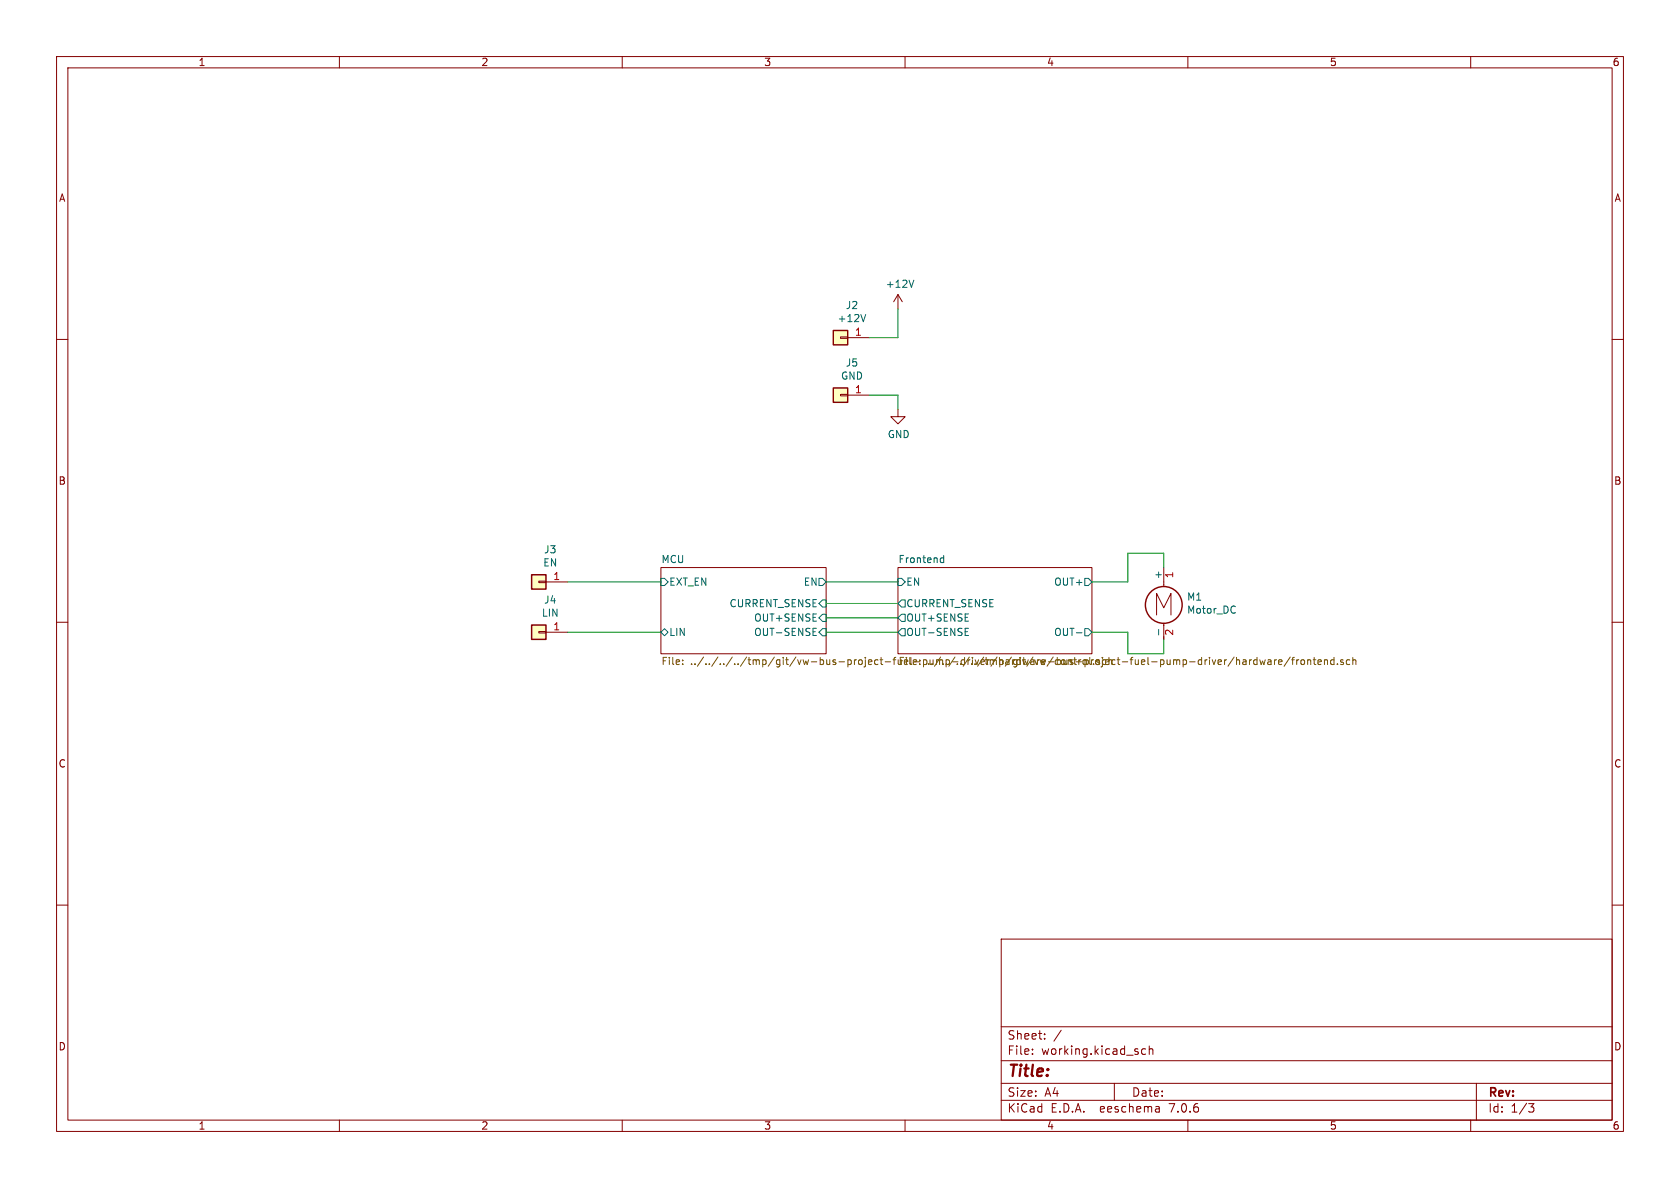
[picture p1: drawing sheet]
(kicad_sch (version 20230121) (generator eeschema)

 (paper "A4")

 (lib_symbols
  (symbol "Connector_Generic:Conn_01x01" (pin_names (offset 1.016) hide) (in_bom yes) (on_board yes)
   (property "Reference" "J" (at 0 2.54 0) (effects (font (size 1.27 1.27))))
   (property "Value" "Conn_01x01" (at 0 -2.54 0) (effects (font (size 1.27 1.27))))
   (property "Footprint" "" (at 0 0 0) (effects (font (size 1.27 1.27)) hide))
   (property "Datasheet" "~" (at 0 0 0) (effects (font (size 1.27 1.27)) hide))
   (symbol "Conn_01x01_1_1"
    (rectangle (start -1.27 0.127) (end 0 -0.127) (stroke (width 0.1524) (type default)) (fill (type none)))
    (rectangle (start -1.27 1.27) (end 1.27 -1.27) (stroke (width 0.254) (type default)) (fill (type background)))
    (pin passive line (at -5.08 0 0) (length 3.81) (name "Pin_1" (effects (font (size 1.27 1.27)))) (number "1" (effects (font (size 1.27 1.27)))))))
  (symbol "Motor:Motor_DC" (pin_names (offset 0)) (in_bom yes) (on_board yes)
   (property "Reference" "M" (at 2.54 2.54 0) (effects (font (size 1.27 1.27)) (justify left)))
   (property "Value" "Motor_DC" (at 2.54 -5.08 0) (effects (font (size 1.27 1.27)) (justify left top)))
   (property "Footprint" "" (at 0 -2.286 0) (effects (font (size 1.27 1.27)) hide))
   (property "Datasheet" "~" (at 0 -2.286 0) (effects (font (size 1.27 1.27)) hide))
   (symbol "Motor_DC_0_0"
    (polyline (pts (xy -1.27 -3.302) (xy -1.27 0.508) (xy 0 -2.032) (xy 1.27 0.508) (xy 1.27 -3.302)) (stroke (width 0) (type default)) (fill (type none))))
   (symbol "Motor_DC_0_1"
    (circle (center 0 -1.524) (radius 3.2512) (stroke (width 0.254) (type default)) (fill (type none)))
    (polyline (pts (xy 0 -7.62) (xy 0 -7.112)) (stroke (width 0) (type default)) (fill (type none)))
    (polyline (pts (xy 0 -4.7752) (xy 0 -5.1816)) (stroke (width 0) (type default)) (fill (type none)))
    (polyline (pts (xy 0 1.7272) (xy 0 2.0828)) (stroke (width 0) (type default)) (fill (type none)))
    (polyline (pts (xy 0 2.032) (xy 0 2.54)) (stroke (width 0) (type default)) (fill (type none))))
   (symbol "Motor_DC_1_1"
    (pin passive line (at 0 5.08 270) (length 2.54) (name "+" (effects (font (size 1.27 1.27)))) (number "1" (effects (font (size 1.27 1.27)))))
    (pin passive line (at 0 -7.62 90) (length 2.54) (name "-" (effects (font (size 1.27 1.27)))) (number "2" (effects (font (size 1.27 1.27)))))))
  (symbol "power:+12V" (power) (pin_names (offset 0)) (in_bom yes) (on_board yes)
   (property "Reference" "#PWR" (at 0 -3.81 0) (effects (font (size 1.27 1.27)) hide))
   (property "Value" "+12V" (at 0 3.556 0) (effects (font (size 1.27 1.27))))
   (property "Footprint" "" (at 0 0 0) (effects (font (size 1.27 1.27)) hide))
   (property "Datasheet" "" (at 0 0 0) (effects (font (size 1.27 1.27)) hide))
   (symbol "+12V_0_1"
    (polyline (pts (xy -0.762 1.27) (xy 0 2.54)) (stroke (width 0) (type default)) (fill (type none)))
    (polyline (pts (xy 0 0) (xy 0 2.54)) (stroke (width 0) (type default)) (fill (type none)))
    (polyline (pts (xy 0 2.54) (xy 0.762 1.27)) (stroke (width 0) (type default)) (fill (type none))))
   (symbol "+12V_1_1"
    (pin power_in line (at 0 0 90) (length 0) hide (name "+12V" (effects (font (size 1.27 1.27)))) (number "1" (effects (font (size 1.27 1.27)))))))
  (symbol "power:GND" (power) (pin_names (offset 0)) (in_bom yes) (on_board yes)
   (property "Reference" "#PWR" (at 0 -6.35 0) (effects (font (size 1.27 1.27)) hide))
   (property "Value" "GND" (at 0 -3.81 0) (effects (font (size 1.27 1.27))))
   (property "Footprint" "" (at 0 0 0) (effects (font (size 1.27 1.27)) hide))
   (property "Datasheet" "" (at 0 0 0) (effects (font (size 1.27 1.27)) hide))
   (symbol "GND_0_1"
    (polyline (pts (xy 0 0) (xy 0 -1.27) (xy 1.27 -1.27) (xy 0 -2.54) (xy -1.27 -1.27) (xy 0 -1.27)) (stroke (width 0) (type default)) (fill (type none))))
   (symbol "GND_1_1"
    (pin power_in line (at 0 0 270) (length 0) hide (name "GND" (effects (font (size 1.27 1.27)))) (number "1" (effects (font (size 1.27 1.27))))))))


 (wire (pts (xy 158.75 69.85) (xy 158.75 72.39)) (stroke (width 0) (type default)))
 (wire (pts (xy 158.75 106.68) (xy 146.05 106.68)) (stroke (width 0) (type default)))
 (wire (pts (xy 100.33 111.76) (xy 116.84 111.76)) (stroke (width 0) (type default)))
 (wire (pts (xy 146.05 109.22) (xy 158.75 109.22)) (stroke (width 0) (type default)))
 (wire (pts (xy 205.74 97.79) (xy 205.74 100.33)) (stroke (width 0) (type default)))
 (wire (pts (xy 193.04 111.76) (xy 199.39 111.76)) (stroke (width 0) (type default)))
 (wire (pts (xy 193.04 102.87) (xy 199.39 102.87)) (stroke (width 0) (type default)))
 (wire (pts (xy 158.75 111.76) (xy 146.05 111.76)) (stroke (width 0) (type default)))
 (wire (pts (xy 205.74 115.57) (xy 205.74 113.03)) (stroke (width 0) (type default)))
 (wire (pts (xy 158.75 59.69) (xy 158.75 54.61)) (stroke (width 0) (type default)))
 (wire (pts (xy 153.67 69.85) (xy 158.75 69.85)) (stroke (width 0) (type default)))
 (wire (pts (xy 100.33 102.87) (xy 116.84 102.87)) (stroke (width 0) (type default)))
 (wire (pts (xy 146.05 102.87) (xy 158.75 102.87)) (stroke (width 0) (type default)))
 (wire (pts (xy 199.39 97.79) (xy 205.74 97.79)) (stroke (width 0) (type default)))
 (wire (pts (xy 199.39 102.87) (xy 199.39 97.79)) (stroke (width 0) (type default)))
 (wire (pts (xy 199.39 111.76) (xy 199.39 115.57)) (stroke (width 0) (type default)))
 (wire (pts (xy 199.39 115.57) (xy 205.74 115.57)) (stroke (width 0) (type default)))
 (wire (pts (xy 153.67 59.69) (xy 158.75 59.69)) (stroke (width 0) (type default)))

 (symbol (lib_id "power:GND") (at 158.75 72.39 0) (unit 1) (in_bom yes) (on_board yes) (dnp no)
  (property "Reference" "#PWR021" (at 158.75 78.74 0) (effects (font (size 1.27 1.27)) hide))
  (property "Value" "GND" (at 158.877 76.7842 0) (effects (font (size 1.27 1.27))))
  (property "Footprint" "" (at 158.75 72.39 0) (effects (font (size 1.27 1.27)) hide))
  (property "Datasheet" "" (at 158.75 72.39 0) (effects (font (size 1.27 1.27)) hide)) (pin "1")
  (instances (project "fuel_pump_controller" (path "" (reference "#PWR021") (unit 1)))))

 (symbol (lib_id "power:+12V") (at 158.75 54.61 0) (unit 1) (in_bom yes) (on_board yes) (dnp no)
  (property "Reference" "#PWR020" (at 158.75 58.42 0) (effects (font (size 1.27 1.27)) hide))
  (property "Value" "+12V" (at 159.131 50.2158 0) (effects (font (size 1.27 1.27))))
  (property "Footprint" "" (at 158.75 54.61 0) (effects (font (size 1.27 1.27)) hide))
  (property "Datasheet" "" (at 158.75 54.61 0) (effects (font (size 1.27 1.27)) hide)) (pin "1")
  (instances (project "fuel_pump_controller" (path "" (reference "#PWR020") (unit 1)))))

 (symbol (lib_id "Connector_Generic:Conn_01x01") (at 148.59 59.69 180) (unit 1) (in_bom yes) (on_board yes) (dnp no)
  (property "Reference" "J2" (at 150.622 53.975 0) (effects (font (size 1.27 1.27))))
  (property "Value" "+12V" (at 150.622 56.2864 0) (effects (font (size 1.27 1.27))))
  (property "Footprint" "Wire_Pads:SolderWirePad_single_SMD_5x10mm" (at 148.59 59.69 0) (effects (font (size 1.27 1.27)) hide))
  (property "Datasheet" "~" (at 148.59 59.69 0) (effects (font (size 1.27 1.27)) hide)) (pin "1")
  (instances (project "fuel_pump_controller" (path "" (reference "J2") (unit 1)))))

 (symbol (lib_id "Connector_Generic:Conn_01x01") (at 95.25 111.76 180) (unit 1) (in_bom yes) (on_board yes) (dnp no)
  (property "Reference" "J4" (at 97.282 106.045 0) (effects (font (size 1.27 1.27))))
  (property "Value" "LIN" (at 97.282 108.3564 0) (effects (font (size 1.27 1.27))))
  (property "Footprint" "Wire_Pads:SolderWirePad_single_SMD_5x10mm" (at 95.25 111.76 0) (effects (font (size 1.27 1.27)) hide))
  (property "Datasheet" "~" (at 95.25 111.76 0) (effects (font (size 1.27 1.27)) hide)) (pin "1")
  (instances (project "fuel_pump_controller" (path "" (reference "J4") (unit 1)))))

 (symbol (lib_id "Connector_Generic:Conn_01x01") (at 148.59 69.85 180) (unit 1) (in_bom yes) (on_board yes) (dnp no)
  (property "Reference" "J5" (at 150.622 64.135 0) (effects (font (size 1.27 1.27))))
  (property "Value" "GND" (at 150.622 66.4464 0) (effects (font (size 1.27 1.27))))
  (property "Footprint" "Wire_Pads:SolderWirePad_single_SMD_5x10mm" (at 148.59 69.85 0) (effects (font (size 1.27 1.27)) hide))
  (property "Datasheet" "~" (at 148.59 69.85 0) (effects (font (size 1.27 1.27)) hide)) (pin "1")
  (instances (project "fuel_pump_controller" (path "" (reference "J5") (unit 1)))))

 (symbol (lib_id "Connector_Generic:Conn_01x01") (at 95.25 102.87 180) (unit 1) (in_bom yes) (on_board yes) (dnp no)
  (property "Reference" "J3" (at 97.282 97.155 0) (effects (font (size 1.27 1.27))))
  (property "Value" "EN" (at 97.282 99.4664 0) (effects (font (size 1.27 1.27))))
  (property "Footprint" "Wire_Pads:SolderWirePad_single_SMD_5x10mm" (at 95.25 102.87 0) (effects (font (size 1.27 1.27)) hide))
  (property "Datasheet" "~" (at 95.25 102.87 0) (effects (font (size 1.27 1.27)) hide)) (pin "1")
  (instances (project "fuel_pump_controller" (path "" (reference "J3") (unit 1)))))

 (symbol (lib_id "Motor:Motor_DC") (at 205.74 105.41 0) (unit 1) (in_bom yes) (on_board yes) (dnp no)
  (property "Reference" "M?" (at 209.7532 105.5116 0) (effects (font (size 1.27 1.27)) (justify left)))
  (property "Value" "Motor_DC" (at 209.7532 107.823 0) (effects (font (size 1.27 1.27)) (justify left)))
  (property "Footprint" "Project:fuel_pump" (at 205.74 107.696 0) (effects (font (size 1.27 1.27)) hide))
  (property "Datasheet" "~" (at 205.74 107.696 0) (effects (font (size 1.27 1.27)) hide)) (pin "1") (pin "2")
  (instances (project "fuel_pump_controller" (path "" (reference "M?") (unit 1)) (path "" (reference "M1") (unit 1)))))

 (sheet (at 158.75 100.33) (size 34.29 15.24) (fields_autoplaced) (stroke (width 0) (type solid)) (fill (color 0 0 0 0.0000))
  (property "Sheetname" "Frontend" (at 158.75 99.6184 0) (effects (font (size 1.27 1.27)) (justify left bottom)))
  (property "Sheetfile" "../../../../tmp/git/vw-bus-project-fuel-pump-driver/hardware/frontend.sch" (at 158.75 116.1546 0) (effects (font (size 1.27 1.27)) (justify left top))) (pin "OUT+SENSE" output (at 158.75 109.22 180) (effects (font (size 1.27 1.27)) (justify left))) (pin "OUT-SENSE" output (at 158.75 111.76 180) (effects (font (size 1.27 1.27)) (justify left))) (pin "EN" input (at 158.75 102.87 180) (effects (font (size 1.27 1.27)) (justify left))) (pin "CURRENT_SENSE" output (at 158.75 106.68 180) (effects (font (size 1.27 1.27)) (justify left))) (pin "OUT+" output (at 193.04 102.87 0) (effects (font (size 1.27 1.27)) (justify right))) (pin "OUT-" output (at 193.04 111.76 0) (effects (font (size 1.27 1.27)) (justify right)))
  (instances (project "fuel_pump_controller" (path "" (page "3")))))

 (sheet (at 116.84 100.33) (size 29.21 15.24) (fields_autoplaced) (stroke (width 0) (type solid)) (fill (color 0 0 0 0.0000))
  (property "Sheetname" "MCU" (at 116.84 99.6184 0) (effects (font (size 1.27 1.27)) (justify left bottom)))
  (property "Sheetfile" "../../../../tmp/git/vw-bus-project-fuel-pump-driver/hardware/control.sch" (at 116.84 116.1546 0) (effects (font (size 1.27 1.27)) (justify left top))) (pin "OUT+SENSE" input (at 146.05 109.22 0) (effects (font (size 1.27 1.27)) (justify right))) (pin "OUT-SENSE" input (at 146.05 111.76 0) (effects (font (size 1.27 1.27)) (justify right))) (pin "CURRENT_SENSE" input (at 146.05 106.68 0) (effects (font (size 1.27 1.27)) (justify right))) (pin "EN" output (at 146.05 102.87 0) (effects (font (size 1.27 1.27)) (justify right))) (pin "LIN" bidirectional (at 116.84 111.76 180) (effects (font (size 1.27 1.27)) (justify left))) (pin "EXT_EN" input (at 116.84 102.87 180) (effects (font (size 1.27 1.27)) (justify left)))
  (instances (project "fuel_pump_controller" (path "" (page "2")))))

 (sheet_instances (path "" (page "1"))))
